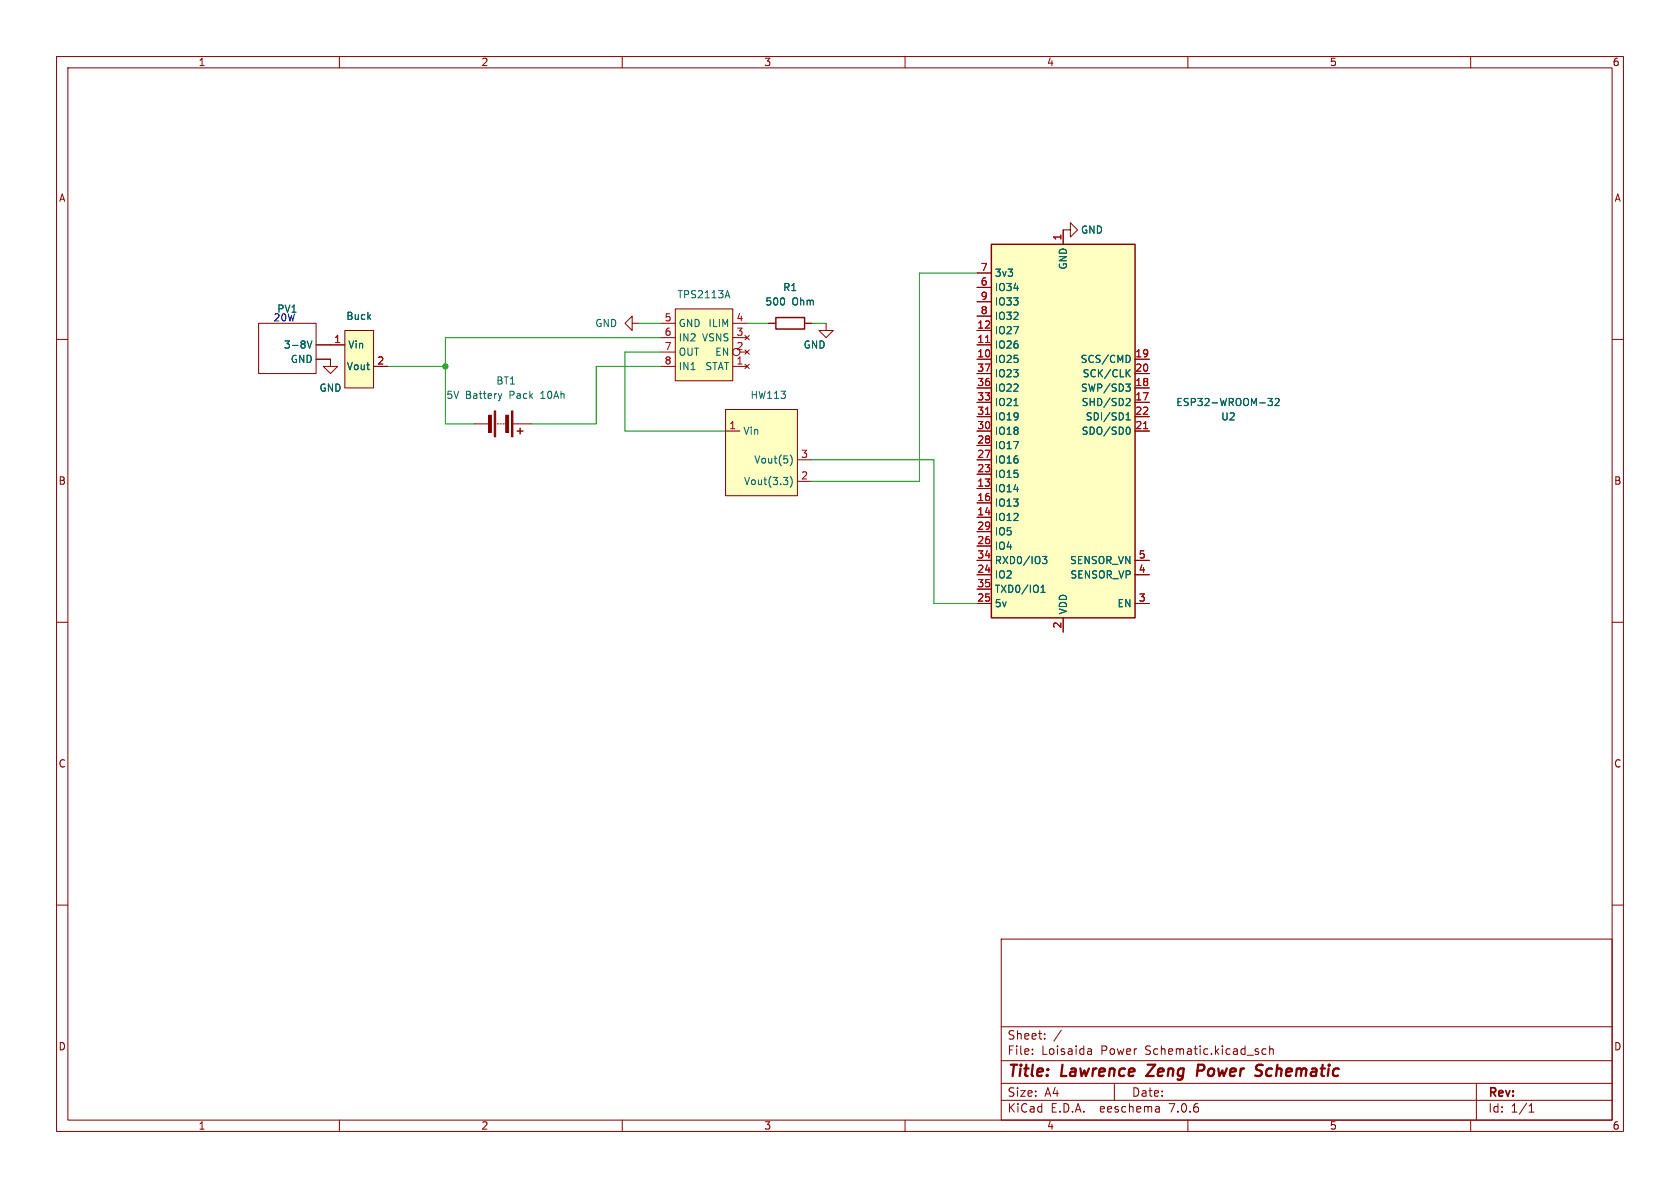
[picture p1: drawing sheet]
<svg xmlns="http://www.w3.org/2000/svg" width="297mm" height="210mm" viewBox="0 0 297 210" stroke-linecap="round" stroke-linejoin="round" font-family="sans-serif">
<g fill="none" stroke="#840000" stroke-width=".18">
<path d="M10 10h277v190h-277zM12 12h273v186h-273zM60 10v2M110 10v2M160 10v2M210 10v2M260 10v2M10 60h2M45.7 57.2h10.2v8.8h-10.2zM61 58.4h5v10.2h-5zM111.8 57.2v-1.3l-1.3 1.3 1.3 1.2v-1.2h1.2M116.8 59.7h2.6"/>
<path d="M116.8 57.2h2.6M119.4 54.6h10.1v12.7h-10.1zM129.5 59.7h2.6M129.5 57.2h2.6M131.7 59.3l.8 .8M132.5 59.3l-.8 .8M135.9 57.2h1.3M142.2 57.2h1.3M146 57.2v1.2h1.3l-1.3 1.3-1.2-1.3h1.2M172.7 58.4h2.6M172.7 50.8h2.6M172.7 48.3h2.6"/>
<path d="M172.7 55.9h2.6M172.7 53.3h2.6M189.2 40.6v1.3l1.3-1.3-1.3-1.2v1.2h-1.2v2.6M285 60h2M55.9 63.5h2.5v1.3h1.3l-1.3 1.2-1.3-1.2h1.3M55.9 61h5.1M66 64.8h2.6M83.8 74.9h2.6M87.9 74.9h.2M88.4 74.9h.2M88.9 74.9h.3M90.7 74.9h3.3"/>
<path d="M116.8 64.8h2.6M116.8 62.2h2.6M128.3 72.4h12.7v15.2h-12.7zM128.3 76.2h2.5M129.5 64.8h2.6M130.8 62.2h1.3M131.7 64.4l.8 .8M131.7 61.8l.8 .8M132.5 64.4l-.8 .8M132.5 61.8l-.8 .8M143.5 72.4h.1M172.7 76.2h2.6"/>
<path d="M172.7 61h2.6M172.7 63.5h2.6M172.7 71.1h2.6M172.7 68.6h2.6M172.7 66h2.6M172.7 73.7h2.6M172.7 78.7h2.6M200.7 76.2h2.5M200.7 63.5h2.5M200.7 71.1h2.5M200.7 68.6h2.5M200.7 66h2.5"/>
<path d="M200.7 73.7h2.5M141 85.1h2.5M141 81.3h2.5M172.7 81.3h2.6M172.7 86.4h2.6M172.7 91.4h2.6M172.7 88.9h2.6M172.7 83.8h2.6M172.7 96.5h2.6M172.7 94h2.6M172.7 99.1h2.6M200.7 99.1h2.5"/>
<path d="M10 110h2M172.7 101.6h2.6M172.7 106.7h2.6M172.7 104.1h2.6M188 109.2v2.6M200.7 101.6h2.5M200.7 106.7h2.5M285 110h2M10 160h2M285 160h2M177 166h108v32h-108zM60 198v2"/>
<path d="M110 198v2M160 198v2M177 194.5h108M177 191.5h108M177 187.5h108M177 181.5h108M182.5 186.3v.1M182.5 185.5v.1M184.7 183.6v.1M184.7 182.8v.1M187.6 182.1l-1.3 2M192.5 185.4l.4 .1 .1 .9"/>
<path d="M193 186.3l-.5 .1M193 185.8h-.5M197 191.5v3M204.9 195.7l.1 .9M205 196.5l-.2 .1M205 196h-.2M210 198v2M223.8 185.5l-.4-.1-.3 .3v.4l.1 .2h.6M224.5 185.5l.2-.1 .3 .1 .1 .9M224.5 184.9v1.5M260 198v2M261 191.5v6.5"/>
<path d="M270.3 196.6h.9M270.3 195.5l.4-.4v1.5"/>
<circle cx="130.2" cy="62.2" r=".63"/>
</g>
<path d="M204.2 188.2l-1.6 2h1.4M212.6 188.2h-.8l-.2 2M212.7 189.2l-1 .1M222.5 188.2l.8 .1M222.8 189.3a.46 .46 0 0 1 .3 .4 .46 .46 0 0 1-.3 .4" fill="none" stroke="#840000" stroke-width=".4"/>
<g fill="#840000" stroke="#840000" stroke-width=".18">
<path d="M87.4 72.6h.2v4.6h-.2z"/>
<path d="M90.4 72.6h.3v4.6h-.3z"/>
<path d="M86.4 73.4h.5v3.1h-.5z"/>
<path d="M89.4 73.4h.5v3.1h-.5z"/>
</g>
<path d="M137.2 56.1h5v2.1h-5zM175.3 43.2h25.4v66h-25.4zM91.4 76.2h1.1M91.9 75.7v1" fill="none" stroke="#840000" stroke-width=".25"/>
<g fill="none" stroke="#006464" stroke-width=".18">
<path d="M128.3 52.3h.6M128.6 51.4l.4 1.2M54.3 60.3l.4 1.2 .5-1.2M88.7 69.6l-.3 .8M179.3 71.7h.7M199 67.9h.8l-.4 .5 .3 .1 .1 .4-.2 .3h-.4M199.1 74.2h.7M199.1 73.3l.3-.3v1.2M199.3 70.4l.4 .1 .1 .3-.8 .9h.8M199.3 65.9l.5 .7M199.4 75.5a.68 .68 0 0 1 .4 .6 .68 .68 0 0 1-.4 .7M199.6 62.9l.2 .5-.2 .6"/>
<path d="M199.8 65.3l-.7 .8M224.2 70.4h.7l-.4 .5 .4 .1v.6l-.2 .1-.5-.1M225.4 70.6l.5-.2 .3 .4-.8 .9h.8M138.5 84.4h.8l-.5 .5M139.2 84.9l.1 .2-.1 .5M139.7 84.2a1.46 1.46 0 0 1 0 2M139.7 80.4a1.46 1.46 0 0 1 0 1.9M184.3 98.4h.8l-.5 .5 .4 .1v.5l-.2 .1h-.5M184 104.7h.8M184 103.8l.4-.4v1.3"/>
</g>
<g fill="#ffffc2" stroke="#ffffc2" stroke-width=".18">
<path d="M119.4 54.6h10.1v12.7h-10.1z"/>
<path d="M128.3 72.4h12.7v15.2h-12.7z"/>
<path d="M61 58.4h5v10.2h-5z"/>
<path d="M175.3 43.2h25.4v66h-25.4z"/>
</g>
<path d="M174.2 60.5h.8M174.2 73.2h.8M202.2 75.8h.7" fill="none" stroke="#a90000" stroke-width=".18"/>
<path d="M113 57.2h3.8M116.8 59.7h-38.1v15.2h5.1M132.1 57.2h3.8M143.5 57.2h2.5M172.7 48.3h-10.1v36.8h-19.1M68.6 64.8h10.1M116.8 64.8h-11.4v10.1h-11.4M116.8 62.2h-6.3v14h17.8M143.5 81.3h21.6v25.4h7.6" fill="none" stroke="#009600" stroke-width=".18"/>
<circle cx="78.7" cy="64.8" r=".46" fill="#009600" stroke="#009600" stroke-width=".18"/>
<g font-size="2.8" fill="#840000">
<text x="178" y="190.9">Title:</text>
<text x="187.7" y="190.9">Lawrence</text>
<text x="203.7" y="190.9">Zeng</text>
<text x="213.3" y="190.9">Power</text>
<text x="224.4" y="190.9">Schematic</text>
</g>
<g font-size="2.1" fill="#840000">
<text x="178" y="184">Sheet:</text>
<text x="178" y="186.7">File:</text>
<text x="184.1" y="186.7">Loisaida</text>
<text x="194.7" y="186.7">Power</text>
<text x="202.6" y="186.7">Schematic.kicad_sch</text>
<text x="178" y="196.9">KiCad</text>
<text x="178" y="194.1">Size:</text>
<text x="184.7" y="194.1">A4</text>
<text x="185.7" y="196.9">E.D.A.</text>
<text x="194.6" y="196.9">eeschema</text>
<text x="200" y="194.1">Date:</text>
<text x="207" y="196.9">7.0.6</text>
<text x="263" y="194.3">Rev:</text>
<text x="263" y="196.9">Id:</text>
<text x="267.1" y="196.9">1/1</text>
</g>
<g font-size="1.8" fill="#840000">
<text x="35" y="11.9">1</text>
<text x="85" y="11.9">2</text>
<text x="135" y="11.9">3</text>
<text x="185" y="11.9">4</text>
<text x="235" y="11.9">5</text>
<text x="285" y="11.9">6</text>
<text x="10.3" y="35.9">A</text>
<text x="285.3" y="35.9">A</text>
<text x="10.3" y="85.9">B</text>
<text x="285.3" y="85.9">B</text>
<text x="10.3" y="135.9">C</text>
<text x="285.3" y="135.9">C</text>
<text x="10.3" y="185.9">D</text>
<text x="285.3" y="185.9">D</text>
<text x="35" y="199.9">1</text>
<text x="85" y="199.9">2</text>
<text x="135" y="199.9">3</text>
<text x="185" y="199.9">4</text>
<text x="235" y="199.9">5</text>
<text x="285" y="199.9">6</text>
</g>
<g font-size="1.8" fill="#006464">
<text x="191" y="41.5">GND</text>
<text x="188.8" y="47.8" transform="rotate(-90 188.8 47.8)">GND</text>
<text x="119.7" y="52.9">TPS2113A</text>
<text x="138.4" y="51.7">R1</text>
<text x="175.8" y="51.7">IO34</text>
<text x="175.8" y="49.1">3v3</text>
<text x="48.9" y="55.5">PV1</text>
<text x="61.1" y="56.7">Buck</text>
<text x="105.1" y="58">GND</text>
<text x="119.9" y="58">GND</text>
<text x="125.1" y="58">ILIM</text>
<text x="135.2" y="54.2">500</text>
<text x="140" y="54.2">Ohm</text>
<text x="175.8" y="59.3">IO27</text>
<text x="175.8" y="56.7">IO32</text>
<text x="175.8" y="54.2">IO33</text>
<text x="50.1" y="61.8">3-8V</text>
<text x="51.3" y="64.4">GND</text>
<text x="61.2" y="65.6">Vout</text>
<text x="61.5" y="61.8">Vin</text>
<text x="119.9" y="60.6">IN2</text>
<text x="119.9" y="63.1">OUT</text>
<text x="119.9" y="65.6">IN1</text>
<text x="124" y="60.6">VSNS</text>
<text x="124.6" y="65.6">STAT</text>
<text x="126.3" y="63.1">EN</text>
<text x="142" y="61.8">GND</text>
<text x="175.8" y="64.4">IO25</text>
<text x="175.8" y="61.8">IO26</text>
<text x="190.9" y="64.4">SCS/CMD</text>
<text x="56.4" y="69.4">GND</text>
<text x="78.8" y="70.7">5V</text>
<text x="82.3" y="70.7">Battery</text>
<text x="87.6" y="68.2">BT1</text>
<text x="90.2" y="70.7">Pack</text>
<text x="95.9" y="70.7">10Ah</text>
<text x="132.6" y="70.7">HW113</text>
<text x="175.8" y="72">IO21</text>
<text x="175.8" y="69.4">IO22</text>
<text x="175.8" y="66.9">IO23</text>
<text x="191" y="69.4">SWP/SD3</text>
<text x="191.1" y="72">SHD/SD2</text>
<text x="191.3" y="66.9">SCK/CLK</text>
<text x="207.8" y="72">ESP32-WROOM-32</text>
<text x="131.3" y="77.1">Vin</text>
<text x="175.8" y="77.1">IO18</text>
<text x="175.8" y="74.5">IO19</text>
<text x="191.1" y="77.1">SDO/SD0</text>
<text x="191.8" y="74.5">SDI/SD1</text>
<text x="215.8" y="74.5">U2</text>
<text x="133.2" y="82.1">Vout(5)</text>
<text x="175.8" y="82.1">IO16</text>
<text x="175.8" y="79.6">IO17</text>
<text x="131.4" y="86">Vout(3.3)</text>
<text x="175.8" y="87.2">IO14</text>
<text x="175.8" y="89.8">IO13</text>
<text x="175.8" y="84.7">IO15</text>
<text x="175.8" y="92.3">IO12</text>
<text x="175.8" y="94.8">IO5</text>
<text x="175.8" y="97.4">IO4</text>
<text x="175.8" y="99.9">RXD0/IO3</text>
<text x="189.1" y="99.9">SENSOR_VN</text>
<text x="175.8" y="102.5">IO2</text>
<text x="175.8" y="107.5">5v</text>
<text x="175.8" y="105">TXD0/IO1</text>
<text x="189.1" y="102.5">SENSOR_VP</text>
<text x="197.5" y="107.5">EN</text>
<text x="188.8" y="108.7" transform="rotate(-90 188.8 108.7)">VDD</text>
</g>
<g font-size="1.8" fill="#a90000">
<text x="187.7" y="42.6" transform="rotate(-90 187.7 42.6)">1</text>
<text x="173.3" y="50.5">6</text>
<text x="173.3" y="48">7</text>
<text x="173.3" y="53.1">9</text>
<text x="117.4" y="56.9">5</text>
<text x="117.4" y="59.4">6</text>
<text x="130.1" y="59.4">3</text>
<text x="130.1" y="56.9">4</text>
<text x="172.7" y="58.2">12</text>
<text x="173.3" y="55.6">8</text>
<text x="59" y="60.7">1</text>
<text x="66.6" y="64.5">2</text>
<text x="117.4" y="62">7</text>
<text x="117.4" y="64.5">8</text>
<text x="130.1" y="64.5">1</text>
<text x="130.1" y="62">2</text>
<text x="172.7" y="63.2">10</text>
<text x="172.7" y="60.7">11</text>
<text x="172.7" y="65.8">37</text>
<text x="200.6" y="63.2">19</text>
<text x="200.6" y="65.8">20</text>
<text x="172.7" y="70.9">33</text>
<text x="172.7" y="68.3">36</text>
<text x="200.6" y="70.9">17</text>
<text x="200.6" y="68.3">18</text>
<text x="128.8" y="75.9">1</text>
<text x="172.7" y="75.9">30</text>
<text x="172.7" y="73.4">31</text>
<text x="200.6" y="75.9">21</text>
<text x="200.6" y="73.4">22</text>
<text x="141.5" y="81">3</text>
<text x="172.7" y="83.6">23</text>
<text x="172.7" y="81">27</text>
<text x="172.7" y="78.5">28</text>
<text x="141.5" y="84.8">2</text>
<text x="172.7" y="86.1">13</text>
<text x="172.7" y="88.6">16</text>
<text x="172.7" y="91.2">14</text>
<text x="172.7" y="93.7">29</text>
<text x="172.7" y="101.3">24</text>
<text x="172.7" y="96.3">26</text>
<text x="172.7" y="98.8">34</text>
<text x="201.2" y="101.3">4</text>
<text x="201.2" y="98.8">5</text>
<text x="172.7" y="106.4">25</text>
<text x="172.7" y="103.9">35</text>
<text x="201.2" y="106.4">3</text>
<text x="187.7" y="111.2" transform="rotate(-90 187.7 111.2)">2</text>
</g>
<text font-size="1.8" fill="#0000c2" x="48.3" y="56.9">20W</text>
</svg>
